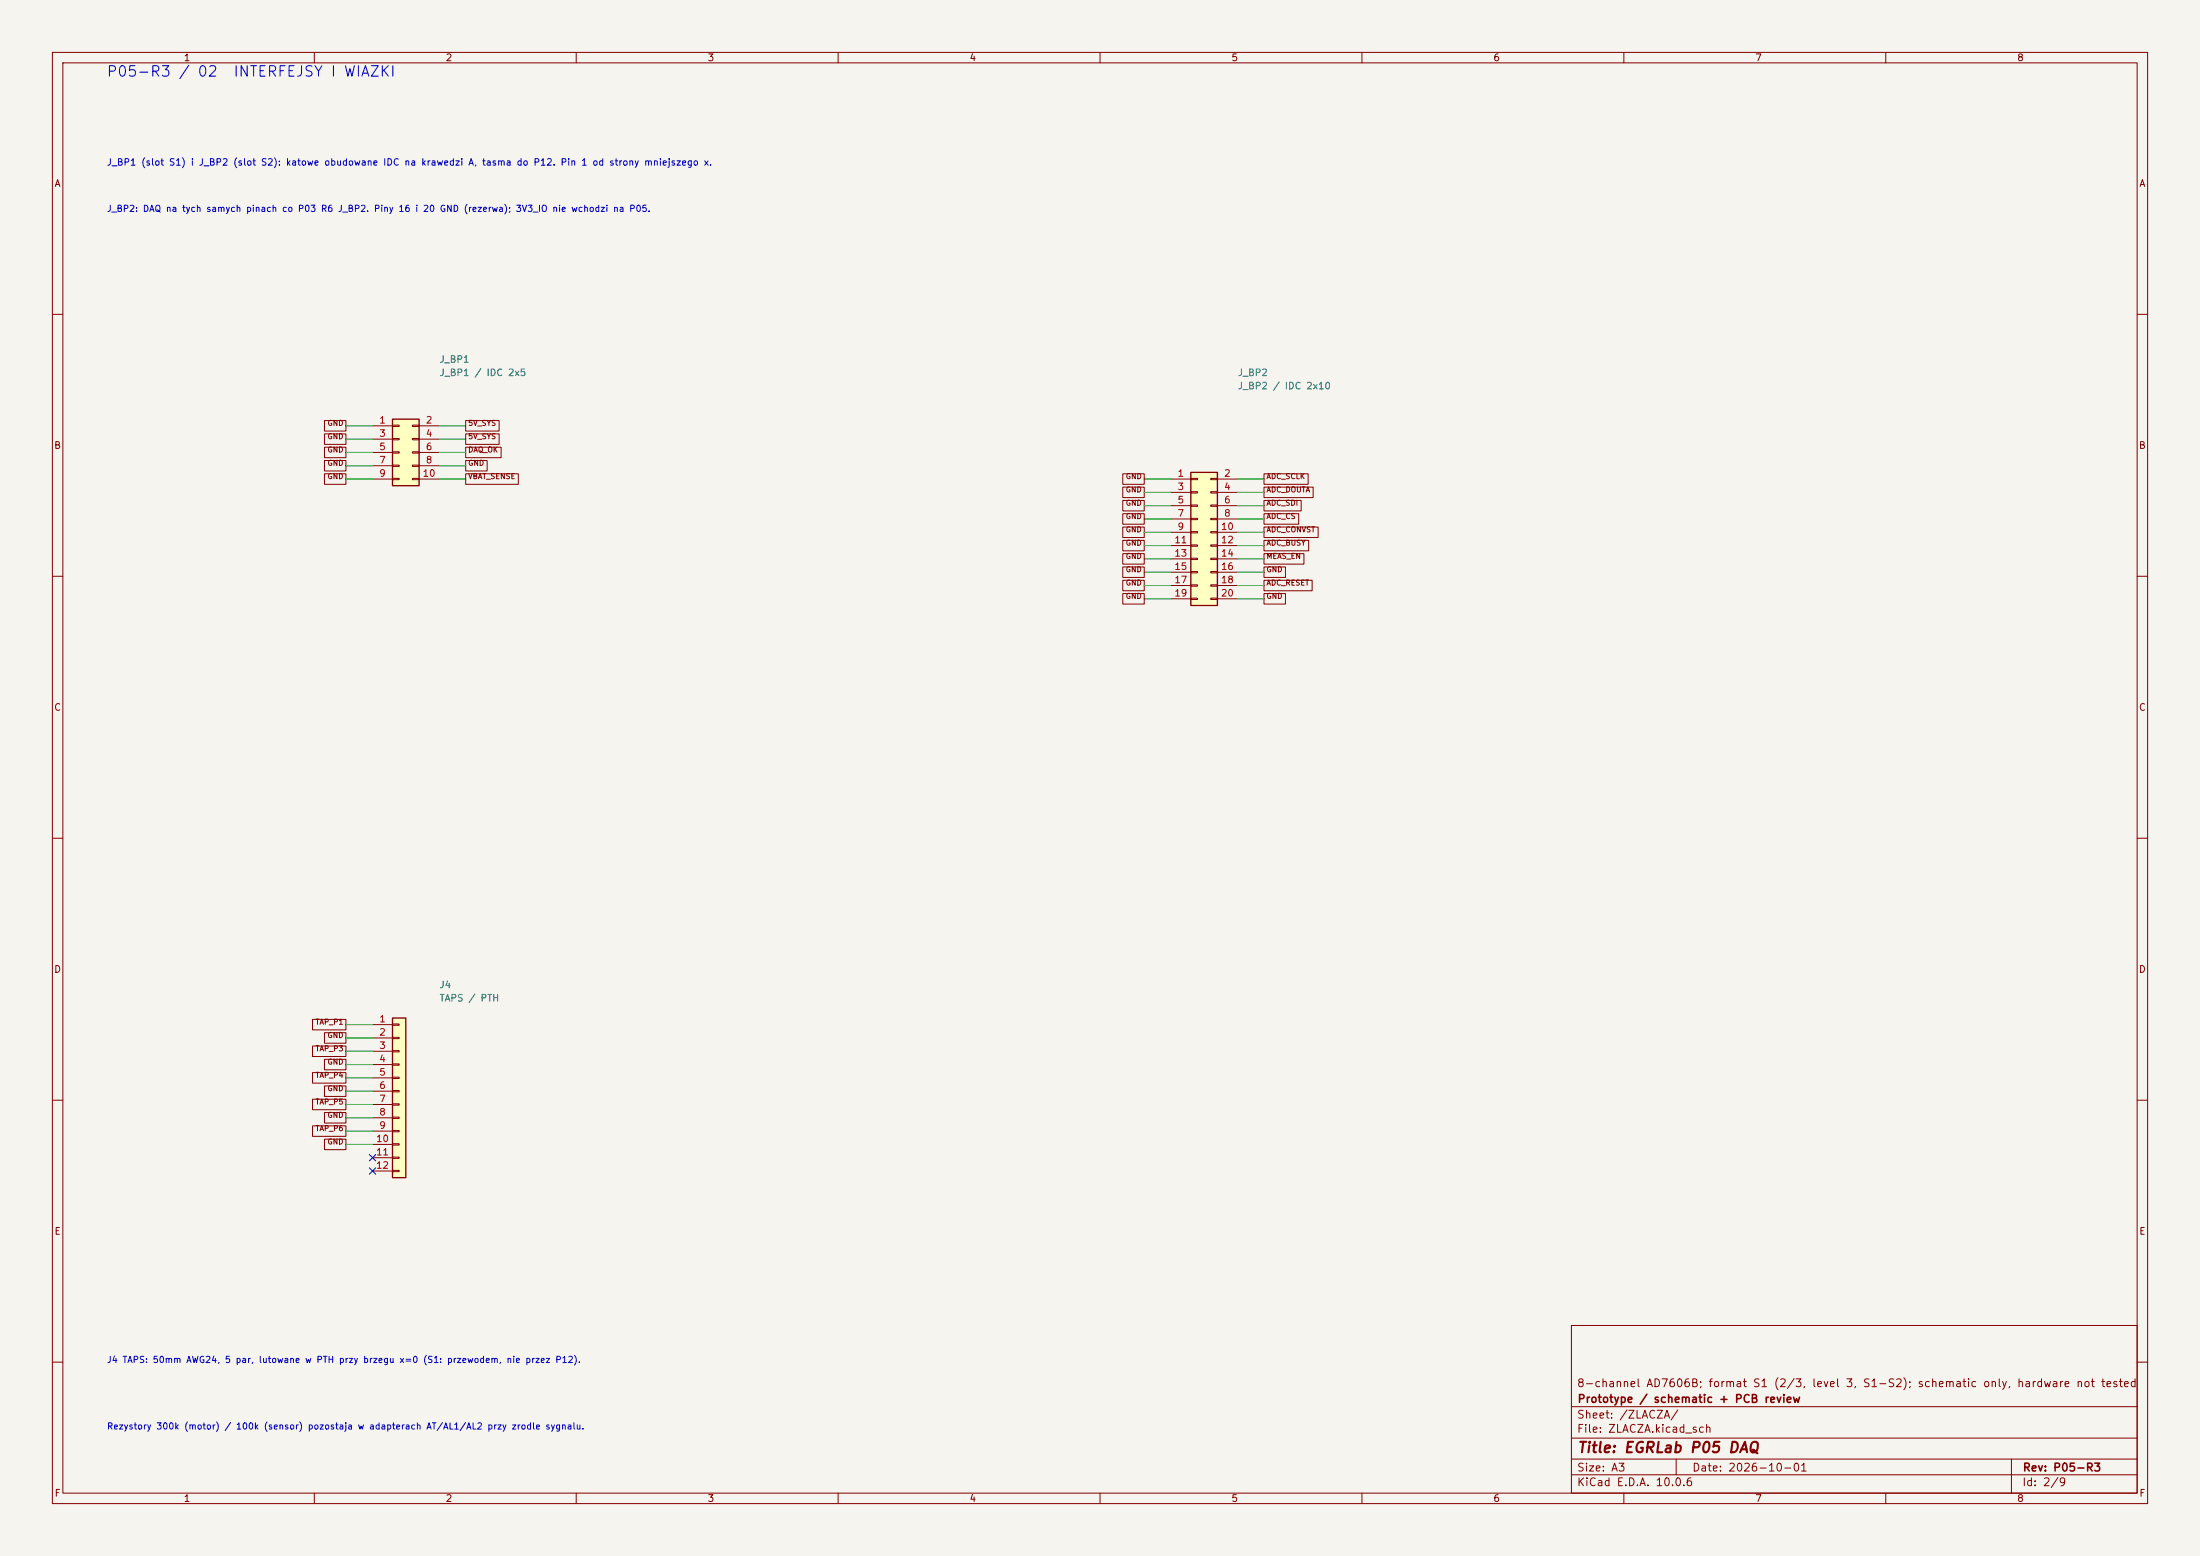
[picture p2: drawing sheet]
(kicad_sch (version 20250114) (generator "eeschema") (paper "A3") (title_block (title "EGRLab P05 DAQ") (date "2026-10-01") (rev "P05-R3") (company "Prototype / schematic + PCB review") (comment 1 "8-channel AD7606B; format S1 (2/3, level 3, S1-S2); schematic only, hardware not tested"))(lib_symbols (symbol "P05:Conn_02x05_Odd_Even" (pin_names (offset 1.016) (hide yes)) (exclude_from_sim no) (in_bom yes) (on_board yes) (in_pos_files yes) (duplicate_pin_numbers_are_jumpers no) (symbol "Conn_02x05_Odd_Even_1_1" (rectangle (start -1.27 6.35) (end 3.81 -6.35) (stroke (width 0.254) (type default)) (fill (type background))) (rectangle (start -1.27 5.207) (end 0 4.953) (stroke (width 0.1524) (type default)) (fill (type none))) (rectangle (start -1.27 2.667) (end 0 2.413) (stroke (width 0.1524) (type default)) (fill (type none))) (rectangle (start -1.27 0.127) (end 0 -0.127) (stroke (width 0.1524) (type default)) (fill (type none))) (rectangle (start -1.27 -2.413) (end 0 -2.667) (stroke (width 0.1524) (type default)) (fill (type none))) (rectangle (start -1.27 -4.953) (end 0 -5.207) (stroke (width 0.1524) (type default)) (fill (type none))) (rectangle (start 3.81 5.207) (end 2.54 4.953) (stroke (width 0.1524) (type default)) (fill (type none))) (rectangle (start 3.81 2.667) (end 2.54 2.413) (stroke (width 0.1524) (type default)) (fill (type none))) (rectangle (start 3.81 0.127) (end 2.54 -0.127) (stroke (width 0.1524) (type default)) (fill (type none))) (rectangle (start 3.81 -2.413) (end 2.54 -2.667) (stroke (width 0.1524) (type default)) (fill (type none))) (rectangle (start 3.81 -4.953) (end 2.54 -5.207) (stroke (width 0.1524) (type default)) (fill (type none))) (pin passive line (at -5.08 5.08 0) (length 3.81) (name "Pin_1" (effects (font (size 1.27 1.27)))) (number "1" (effects (font (size 1.27 1.27))))) (pin passive line (at 7.62 5.08 180) (length 3.81) (name "Pin_2" (effects (font (size 1.27 1.27)))) (number "2" (effects (font (size 1.27 1.27))))) (pin passive line (at -5.08 2.54 0) (length 3.81) (name "Pin_3" (effects (font (size 1.27 1.27)))) (number "3" (effects (font (size 1.27 1.27))))) (pin passive line (at 7.62 2.54 180) (length 3.81) (name "Pin_4" (effects (font (size 1.27 1.27)))) (number "4" (effects (font (size 1.27 1.27))))) (pin passive line (at -5.08 0 0) (length 3.81) (name "Pin_5" (effects (font (size 1.27 1.27)))) (number "5" (effects (font (size 1.27 1.27))))) (pin passive line (at 7.62 0 180) (length 3.81) (name "Pin_6" (effects (font (size 1.27 1.27)))) (number "6" (effects (font (size 1.27 1.27))))) (pin passive line (at -5.08 -2.54 0) (length 3.81) (name "Pin_7" (effects (font (size 1.27 1.27)))) (number "7" (effects (font (size 1.27 1.27))))) (pin passive line (at 7.62 -2.54 180) (length 3.81) (name "Pin_8" (effects (font (size 1.27 1.27)))) (number "8" (effects (font (size 1.27 1.27))))) (pin passive line (at -5.08 -5.08 0) (length 3.81) (name "Pin_9" (effects (font (size 1.27 1.27)))) (number "9" (effects (font (size 1.27 1.27))))) (pin passive line (at 7.62 -5.08 180) (length 3.81) (name "Pin_10" (effects (font (size 1.27 1.27)))) (number "10" (effects (font (size 1.27 1.27)))))) (embedded_fonts no))(symbol "P05:Conn_02x10_Odd_Even" (pin_names (offset 1.016) (hide yes)) (exclude_from_sim no) (in_bom yes) (on_board yes) (in_pos_files yes) (duplicate_pin_numbers_are_jumpers no) (symbol "Conn_02x10_Odd_Even_1_1" (rectangle (start -1.27 11.43) (end 3.81 -13.97) (stroke (width 0.254) (type default)) (fill (type background))) (rectangle (start -1.27 10.287) (end 0 10.033) (stroke (width 0.1524) (type default)) (fill (type none))) (rectangle (start -1.27 7.747) (end 0 7.493) (stroke (width 0.1524) (type default)) (fill (type none))) (rectangle (start -1.27 5.207) (end 0 4.953) (stroke (width 0.1524) (type default)) (fill (type none))) (rectangle (start -1.27 2.667) (end 0 2.413) (stroke (width 0.1524) (type default)) (fill (type none))) (rectangle (start -1.27 0.127) (end 0 -0.127) (stroke (width 0.1524) (type default)) (fill (type none))) (rectangle (start -1.27 -2.413) (end 0 -2.667) (stroke (width 0.1524) (type default)) (fill (type none))) (rectangle (start -1.27 -4.953) (end 0 -5.207) (stroke (width 0.1524) (type default)) (fill (type none))) (rectangle (start -1.27 -7.493) (end 0 -7.747) (stroke (width 0.1524) (type default)) (fill (type none))) (rectangle (start -1.27 -10.033) (end 0 -10.287) (stroke (width 0.1524) (type default)) (fill (type none))) (rectangle (start -1.27 -12.573) (end 0 -12.827) (stroke (width 0.1524) (type default)) (fill (type none))) (rectangle (start 3.81 10.287) (end 2.54 10.033) (stroke (width 0.1524) (type default)) (fill (type none))) (rectangle (start 3.81 7.747) (end 2.54 7.493) (stroke (width 0.1524) (type default)) (fill (type none))) (rectangle (start 3.81 5.207) (end 2.54 4.953) (stroke (width 0.1524) (type default)) (fill (type none))) (rectangle (start 3.81 2.667) (end 2.54 2.413) (stroke (width 0.1524) (type default)) (fill (type none))) (rectangle (start 3.81 0.127) (end 2.54 -0.127) (stroke (width 0.1524) (type default)) (fill (type none))) (rectangle (start 3.81 -2.413) (end 2.54 -2.667) (stroke (width 0.1524) (type default)) (fill (type none))) (rectangle (start 3.81 -4.953) (end 2.54 -5.207) (stroke (width 0.1524) (type default)) (fill (type none))) (rectangle (start 3.81 -7.493) (end 2.54 -7.747) (stroke (width 0.1524) (type default)) (fill (type none))) (rectangle (start 3.81 -10.033) (end 2.54 -10.287) (stroke (width 0.1524) (type default)) (fill (type none))) (rectangle (start 3.81 -12.573) (end 2.54 -12.827) (stroke (width 0.1524) (type default)) (fill (type none))) (pin passive line (at -5.08 10.16 0) (length 3.81) (name "Pin_1" (effects (font (size 1.27 1.27)))) (number "1" (effects (font (size 1.27 1.27))))) (pin passive line (at 7.62 10.16 180) (length 3.81) (name "Pin_2" (effects (font (size 1.27 1.27)))) (number "2" (effects (font (size 1.27 1.27))))) (pin passive line (at -5.08 7.62 0) (length 3.81) (name "Pin_3" (effects (font (size 1.27 1.27)))) (number "3" (effects (font (size 1.27 1.27))))) (pin passive line (at 7.62 7.62 180) (length 3.81) (name "Pin_4" (effects (font (size 1.27 1.27)))) (number "4" (effects (font (size 1.27 1.27))))) (pin passive line (at -5.08 5.08 0) (length 3.81) (name "Pin_5" (effects (font (size 1.27 1.27)))) (number "5" (effects (font (size 1.27 1.27))))) (pin passive line (at 7.62 5.08 180) (length 3.81) (name "Pin_6" (effects (font (size 1.27 1.27)))) (number "6" (effects (font (size 1.27 1.27))))) (pin passive line (at -5.08 2.54 0) (length 3.81) (name "Pin_7" (effects (font (size 1.27 1.27)))) (number "7" (effects (font (size 1.27 1.27))))) (pin passive line (at 7.62 2.54 180) (length 3.81) (name "Pin_8" (effects (font (size 1.27 1.27)))) (number "8" (effects (font (size 1.27 1.27))))) (pin passive line (at -5.08 0 0) (length 3.81) (name "Pin_9" (effects (font (size 1.27 1.27)))) (number "9" (effects (font (size 1.27 1.27))))) (pin passive line (at 7.62 0 180) (length 3.81) (name "Pin_10" (effects (font (size 1.27 1.27)))) (number "10" (effects (font (size 1.27 1.27))))) (pin passive line (at -5.08 -2.54 0) (length 3.81) (name "Pin_11" (effects (font (size 1.27 1.27)))) (number "11" (effects (font (size 1.27 1.27))))) (pin passive line (at 7.62 -2.54 180) (length 3.81) (name "Pin_12" (effects (font (size 1.27 1.27)))) (number "12" (effects (font (size 1.27 1.27))))) (pin passive line (at -5.08 -5.08 0) (length 3.81) (name "Pin_13" (effects (font (size 1.27 1.27)))) (number "13" (effects (font (size 1.27 1.27))))) (pin passive line (at 7.62 -5.08 180) (length 3.81) (name "Pin_14" (effects (font (size 1.27 1.27)))) (number "14" (effects (font (size 1.27 1.27))))) (pin passive line (at -5.08 -7.62 0) (length 3.81) (name "Pin_15" (effects (font (size 1.27 1.27)))) (number "15" (effects (font (size 1.27 1.27))))) (pin passive line (at 7.62 -7.62 180) (length 3.81) (name "Pin_16" (effects (font (size 1.27 1.27)))) (number "16" (effects (font (size 1.27 1.27))))) (pin passive line (at -5.08 -10.16 0) (length 3.81) (name "Pin_17" (effects (font (size 1.27 1.27)))) (number "17" (effects (font (size 1.27 1.27))))) (pin passive line (at 7.62 -10.16 180) (length 3.81) (name "Pin_18" (effects (font (size 1.27 1.27)))) (number "18" (effects (font (size 1.27 1.27))))) (pin passive line (at -5.08 -12.7 0) (length 3.81) (name "Pin_19" (effects (font (size 1.27 1.27)))) (number "19" (effects (font (size 1.27 1.27))))) (pin passive line (at 7.62 -12.7 180) (length 3.81) (name "Pin_20" (effects (font (size 1.27 1.27)))) (number "20" (effects (font (size 1.27 1.27)))))) (embedded_fonts no))(symbol "P05:Conn_01x12" (pin_names (offset 1.016) (hide yes)) (exclude_from_sim no) (in_bom yes) (on_board yes) (in_pos_files yes) (duplicate_pin_numbers_are_jumpers no) (symbol "Conn_01x12_1_1" (rectangle (start -1.27 13.97) (end 1.27 -16.51) (stroke (width 0.254) (type default)) (fill (type background))) (rectangle (start -1.27 12.827) (end 0 12.573) (stroke (width 0.1524) (type default)) (fill (type none))) (rectangle (start -1.27 10.287) (end 0 10.033) (stroke (width 0.1524) (type default)) (fill (type none))) (rectangle (start -1.27 7.747) (end 0 7.493) (stroke (width 0.1524) (type default)) (fill (type none))) (rectangle (start -1.27 5.207) (end 0 4.953) (stroke (width 0.1524) (type default)) (fill (type none))) (rectangle (start -1.27 2.667) (end 0 2.413) (stroke (width 0.1524) (type default)) (fill (type none))) (rectangle (start -1.27 0.127) (end 0 -0.127) (stroke (width 0.1524) (type default)) (fill (type none))) (rectangle (start -1.27 -2.413) (end 0 -2.667) (stroke (width 0.1524) (type default)) (fill (type none))) (rectangle (start -1.27 -4.953) (end 0 -5.207) (stroke (width 0.1524) (type default)) (fill (type none))) (rectangle (start -1.27 -7.493) (end 0 -7.747) (stroke (width 0.1524) (type default)) (fill (type none))) (rectangle (start -1.27 -10.033) (end 0 -10.287) (stroke (width 0.1524) (type default)) (fill (type none))) (rectangle (start -1.27 -12.573) (end 0 -12.827) (stroke (width 0.1524) (type default)) (fill (type none))) (rectangle (start -1.27 -15.113) (end 0 -15.367) (stroke (width 0.1524) (type default)) (fill (type none))) (pin passive line (at -5.08 12.7 0) (length 3.81) (name "Pin_1" (effects (font (size 1.27 1.27)))) (number "1" (effects (font (size 1.27 1.27))))) (pin passive line (at -5.08 10.16 0) (length 3.81) (name "Pin_2" (effects (font (size 1.27 1.27)))) (number "2" (effects (font (size 1.27 1.27))))) (pin passive line (at -5.08 7.62 0) (length 3.81) (name "Pin_3" (effects (font (size 1.27 1.27)))) (number "3" (effects (font (size 1.27 1.27))))) (pin passive line (at -5.08 5.08 0) (length 3.81) (name "Pin_4" (effects (font (size 1.27 1.27)))) (number "4" (effects (font (size 1.27 1.27))))) (pin passive line (at -5.08 2.54 0) (length 3.81) (name "Pin_5" (effects (font (size 1.27 1.27)))) (number "5" (effects (font (size 1.27 1.27))))) (pin passive line (at -5.08 0 0) (length 3.81) (name "Pin_6" (effects (font (size 1.27 1.27)))) (number "6" (effects (font (size 1.27 1.27))))) (pin passive line (at -5.08 -2.54 0) (length 3.81) (name "Pin_7" (effects (font (size 1.27 1.27)))) (number "7" (effects (font (size 1.27 1.27))))) (pin passive line (at -5.08 -5.08 0) (length 3.81) (name "Pin_8" (effects (font (size 1.27 1.27)))) (number "8" (effects (font (size 1.27 1.27))))) (pin passive line (at -5.08 -7.62 0) (length 3.81) (name "Pin_9" (effects (font (size 1.27 1.27)))) (number "9" (effects (font (size 1.27 1.27))))) (pin passive line (at -5.08 -10.16 0) (length 3.81) (name "Pin_10" (effects (font (size 1.27 1.27)))) (number "10" (effects (font (size 1.27 1.27))))) (pin passive line (at -5.08 -12.7 0) (length 3.81) (name "Pin_11" (effects (font (size 1.27 1.27)))) (number "11" (effects (font (size 1.27 1.27))))) (pin passive line (at -5.08 -15.24 0) (length 3.81) (name "Pin_12" (effects (font (size 1.27 1.27)))) (number "12" (effects (font (size 1.27 1.27)))))) (embedded_fonts no)))(symbol (lib_id "P05:Conn_02x05_Odd_Even") (at 76.2 86.36 0) (unit 1) (in_bom yes) (on_board yes) (dnp no) (property "Reference" "J_BP1" (at 83.82 68.58 0) (effects (font (size 1.27 1.27)) (justify left))) (property "Value" "J_BP1 / IDC 2x5" (at 83.82 71.12 0) (effects (font (size 1.27 1.27)) (justify left)))(property "Footprint" "Connector_IDC:IDC-Header_2x05_P2.54mm_Horizontal" (at 76.2 86.36 0) (effects (font (size 1 1)) hide))(property "MPN" "IDC header 2x5 2.54mm angled shrouded, Au" (at 76.2 86.36 0) (effects (font (size 1 1)) hide))(property "BaselineRef" "J_DAQOKB+J_VSENSEB+J_LV05B" (at 76.2 86.36 0) (effects (font (size 1 1)) hide))(property "Datasheet" "" (at 76.2 86.36 0) (effects (font (size 1 1)) hide))(pin "1")(pin "2")(pin "3")(pin "4")(pin "5")(pin "6")(pin "7")(pin "8")(pin "9")(pin "10"))(symbol (lib_id "P05:Conn_02x10_Odd_Even") (at 228.6 101.6 0) (unit 1) (in_bom yes) (on_board yes) (dnp no) (property "Reference" "J_BP2" (at 236.22 71.12 0) (effects (font (size 1.27 1.27)) (justify left))) (property "Value" "J_BP2 / IDC 2x10" (at 236.22 73.66000000000001 0) (effects (font (size 1.27 1.27)) (justify left)))(property "Footprint" "Connector_IDC:IDC-Header_2x10_P2.54mm_Horizontal" (at 228.6 101.6 0) (effects (font (size 1 1)) hide))(property "MPN" "IDC header 2x10 2.54mm angled shrouded, Au" (at 228.6 101.6 0) (effects (font (size 1 1)) hide))(property "BaselineRef" "J_DAQB" (at 228.6 101.6 0) (effects (font (size 1 1)) hide))(property "Datasheet" "" (at 228.6 101.6 0) (effects (font (size 1 1)) hide))(pin "1")(pin "2")(pin "3")(pin "4")(pin "5")(pin "6")(pin "7")(pin "8")(pin "9")(pin "10")(pin "11")(pin "12")(pin "13")(pin "14")(pin "15")(pin "16")(pin "17")(pin "18")(pin "19")(pin "20"))(symbol (lib_id "P05:Conn_01x12") (at 76.2 208.28 0) (unit 1) (in_bom yes) (on_board yes) (dnp no) (property "Reference" "J4" (at 83.82 187.96 0) (effects (font (size 1.27 1.27)) (justify left))) (property "Value" "TAPS / PTH" (at 83.82 190.5 0) (effects (font (size 1.27 1.27)) (justify left)))(property "Footprint" "P05:PTH_TAPS_12" (at 76.2 208.28 0) (effects (font (size 1 1)) hide))(property "MPN" "5 pairs AWG24" (at 76.2 208.28 0) (effects (font (size 1 1)) hide))(property "BaselineRef" "J_TAPSB" (at 76.2 208.28 0) (effects (font (size 1 1)) hide))(property "Datasheet" "" (at 76.2 208.28 0) (effects (font (size 1 1)) hide))(pin "1")(pin "2")(pin "3")(pin "4")(pin "5")(pin "6")(pin "7")(pin "8")(pin "9")(pin "10")(pin "11")(pin "12"))(text "J_BP1 (slot S1) i J_BP2 (slot S2): katowe obudowane IDC na krawedzi A, tasma do P12. Pin 1 od strony mniejszego x." (at 20.32 30.48 0) (effects (font (size 1.25 1.25)) (justify left top)))(text "J_BP2: DAQ na tych samych pinach co P03 R6 J_BP2. Piny 16 i 20 GND (rezerwa); 3V3_IO nie wchodzi na P05." (at 20.32 39.37 0) (effects (font (size 1.2 1.2)) (justify left top)))(text "J4 TAPS: 50mm AWG24, 5 par, lutowane w PTH przy brzegu x=0 (S1: przewodem, nie przez P12)." (at 20.32 259.08 0) (effects (font (size 1.2 1.2)) (justify left top)))(text "Rezystory 300k (motor) / 100k (sensor) pozostaja w adapterach AT/AL1/AL2 przy zrodle sygnalu." (at 20.32 271.78 0) (effects (font (size 1.2 1.2)) (justify left top)))(text "P05-R3 / 02  INTERFEJSY I WIAZKI" (at 20.32 12.7 0) (effects (font (size 2 2)) (justify left top)))(wire (pts (xy 71.12 81.28) (xy 66.04 81.28)) (stroke (width 0) (type default)))(global_label "GND" (shape passive) (at 66.04 81.28 0) (effects (font (size 1 1)) (justify right bottom)))(wire (pts (xy 83.82 81.28) (xy 88.9 81.28)) (stroke (width 0) (type default)))(global_label "5V_SYS" (shape passive) (at 88.9 81.28 0) (effects (font (size 1 1)) (justify left bottom)))(wire (pts (xy 71.12 83.82) (xy 66.04 83.82)) (stroke (width 0) (type default)))(global_label "GND" (shape passive) (at 66.04 83.82 0) (effects (font (size 1 1)) (justify right bottom)))(wire (pts (xy 83.82 83.82) (xy 88.9 83.82)) (stroke (width 0) (type default)))(global_label "5V_SYS" (shape passive) (at 88.9 83.82 0) (effects (font (size 1 1)) (justify left bottom)))(wire (pts (xy 71.12 86.36) (xy 66.04 86.36)) (stroke (width 0) (type default)))(global_label "GND" (shape passive) (at 66.04 86.36 0) (effects (font (size 1 1)) (justify right bottom)))(wire (pts (xy 83.82 86.36) (xy 88.9 86.36)) (stroke (width 0) (type default)))(global_label "DAQ_OK" (shape passive) (at 88.9 86.36 0) (effects (font (size 1 1)) (justify left bottom)))(wire (pts (xy 71.12 88.9) (xy 66.04 88.9)) (stroke (width 0) (type default)))(global_label "GND" (shape passive) (at 66.04 88.9 0) (effects (font (size 1 1)) (justify right bottom)))(wire (pts (xy 83.82 88.9) (xy 88.9 88.9)) (stroke (width 0) (type default)))(global_label "GND" (shape passive) (at 88.9 88.9 0) (effects (font (size 1 1)) (justify left bottom)))(wire (pts (xy 71.12 91.44) (xy 66.04 91.44)) (stroke (width 0) (type default)))(global_label "GND" (shape passive) (at 66.04 91.44 0) (effects (font (size 1 1)) (justify right bottom)))(wire (pts (xy 83.82 91.44) (xy 88.9 91.44)) (stroke (width 0) (type default)))(global_label "VBAT_SENSE" (shape passive) (at 88.9 91.44 0) (effects (font (size 1 1)) (justify left bottom)))(wire (pts (xy 223.52 91.44) (xy 218.44 91.44)) (stroke (width 0) (type default)))(global_label "GND" (shape passive) (at 218.44 91.44 0) (effects (font (size 1 1)) (justify right bottom)))(wire (pts (xy 236.22 91.44) (xy 241.3 91.44)) (stroke (width 0) (type default)))(global_label "ADC_SCLK" (shape passive) (at 241.3 91.44 0) (effects (font (size 1 1)) (justify left bottom)))(wire (pts (xy 223.52 93.98) (xy 218.44 93.98)) (stroke (width 0) (type default)))(global_label "GND" (shape passive) (at 218.44 93.98 0) (effects (font (size 1 1)) (justify right bottom)))(wire (pts (xy 236.22 93.98) (xy 241.3 93.98)) (stroke (width 0) (type default)))(global_label "ADC_DOUTA" (shape passive) (at 241.3 93.98 0) (effects (font (size 1 1)) (justify left bottom)))(wire (pts (xy 223.52 96.52) (xy 218.44 96.52)) (stroke (width 0) (type default)))(global_label "GND" (shape passive) (at 218.44 96.52 0) (effects (font (size 1 1)) (justify right bottom)))(wire (pts (xy 236.22 96.52) (xy 241.3 96.52)) (stroke (width 0) (type default)))(global_label "ADC_SDI" (shape passive) (at 241.3 96.52 0) (effects (font (size 1 1)) (justify left bottom)))(wire (pts (xy 223.52 99.06) (xy 218.44 99.06)) (stroke (width 0) (type default)))(global_label "GND" (shape passive) (at 218.44 99.06 0) (effects (font (size 1 1)) (justify right bottom)))(wire (pts (xy 236.22 99.06) (xy 241.3 99.06)) (stroke (width 0) (type default)))(global_label "ADC_CS" (shape passive) (at 241.3 99.06 0) (effects (font (size 1 1)) (justify left bottom)))(wire (pts (xy 223.52 101.6) (xy 218.44 101.6)) (stroke (width 0) (type default)))(global_label "GND" (shape passive) (at 218.44 101.6 0) (effects (font (size 1 1)) (justify right bottom)))(wire (pts (xy 236.22 101.6) (xy 241.3 101.6)) (stroke (width 0) (type default)))(global_label "ADC_CONVST" (shape passive) (at 241.3 101.6 0) (effects (font (size 1 1)) (justify left bottom)))(wire (pts (xy 223.52 104.14) (xy 218.44 104.14)) (stroke (width 0) (type default)))(global_label "GND" (shape passive) (at 218.44 104.14 0) (effects (font (size 1 1)) (justify right bottom)))(wire (pts (xy 236.22 104.14) (xy 241.3 104.14)) (stroke (width 0) (type default)))(global_label "ADC_BUSY" (shape passive) (at 241.3 104.14 0) (effects (font (size 1 1)) (justify left bottom)))(wire (pts (xy 223.52 106.68) (xy 218.44 106.68)) (stroke (width 0) (type default)))(global_label "GND" (shape passive) (at 218.44 106.68 0) (effects (font (size 1 1)) (justify right bottom)))(wire (pts (xy 236.22 106.68) (xy 241.3 106.68)) (stroke (width 0) (type default)))(global_label "MEAS_EN" (shape passive) (at 241.3 106.68 0) (effects (font (size 1 1)) (justify left bottom)))(wire (pts (xy 223.52 109.22) (xy 218.44 109.22)) (stroke (width 0) (type default)))(global_label "GND" (shape passive) (at 218.44 109.22 0) (effects (font (size 1 1)) (justify right bottom)))(wire (pts (xy 236.22 109.22) (xy 241.3 109.22)) (stroke (width 0) (type default)))(global_label "GND" (shape passive) (at 241.3 109.22 0) (effects (font (size 1 1)) (justify left bottom)))(wire (pts (xy 223.52 111.76) (xy 218.44 111.76)) (stroke (width 0) (type default)))(global_label "GND" (shape passive) (at 218.44 111.76 0) (effects (font (size 1 1)) (justify right bottom)))(wire (pts (xy 236.22 111.76) (xy 241.3 111.76)) (stroke (width 0) (type default)))(global_label "ADC_RESET" (shape passive) (at 241.3 111.76 0) (effects (font (size 1 1)) (justify left bottom)))(wire (pts (xy 223.52 114.3) (xy 218.44 114.3)) (stroke (width 0) (type default)))(global_label "GND" (shape passive) (at 218.44 114.3 0) (effects (font (size 1 1)) (justify right bottom)))(wire (pts (xy 236.22 114.3) (xy 241.3 114.3)) (stroke (width 0) (type default)))(global_label "GND" (shape passive) (at 241.3 114.3 0) (effects (font (size 1 1)) (justify left bottom)))(wire (pts (xy 71.12 195.58) (xy 66.04 195.58)) (stroke (width 0) (type default)))(global_label "TAP_P1" (shape passive) (at 66.04 195.58 0) (effects (font (size 1 1)) (justify right bottom)))(wire (pts (xy 71.12 198.12) (xy 66.04 198.12)) (stroke (width 0) (type default)))(global_label "GND" (shape passive) (at 66.04 198.12 0) (effects (font (size 1 1)) (justify right bottom)))(wire (pts (xy 71.12 200.66) (xy 66.04 200.66)) (stroke (width 0) (type default)))(global_label "TAP_P3" (shape passive) (at 66.04 200.66 0) (effects (font (size 1 1)) (justify right bottom)))(wire (pts (xy 71.12 203.2) (xy 66.04 203.2)) (stroke (width 0) (type default)))(global_label "GND" (shape passive) (at 66.04 203.2 0) (effects (font (size 1 1)) (justify right bottom)))(wire (pts (xy 71.12 205.74) (xy 66.04 205.74)) (stroke (width 0) (type default)))(global_label "TAP_P4" (shape passive) (at 66.04 205.74 0) (effects (font (size 1 1)) (justify right bottom)))(wire (pts (xy 71.12 208.28) (xy 66.04 208.28)) (stroke (width 0) (type default)))(global_label "GND" (shape passive) (at 66.04 208.28 0) (effects (font (size 1 1)) (justify right bottom)))(wire (pts (xy 71.12 210.82) (xy 66.04 210.82)) (stroke (width 0) (type default)))(global_label "TAP_P5" (shape passive) (at 66.04 210.82 0) (effects (font (size 1 1)) (justify right bottom)))(wire (pts (xy 71.12 213.36) (xy 66.04 213.36)) (stroke (width 0) (type default)))(global_label "GND" (shape passive) (at 66.04 213.36 0) (effects (font (size 1 1)) (justify right bottom)))(wire (pts (xy 71.12 215.9) (xy 66.04 215.9)) (stroke (width 0) (type default)))(global_label "TAP_P6" (shape passive) (at 66.04 215.9 0) (effects (font (size 1 1)) (justify right bottom)))(wire (pts (xy 71.12 218.44) (xy 66.04 218.44)) (stroke (width 0) (type default)))(global_label "GND" (shape passive) (at 66.04 218.44 0) (effects (font (size 1 1)) (justify right bottom)))(no_connect (at 71.12 220.98))(no_connect (at 71.12 223.52)))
